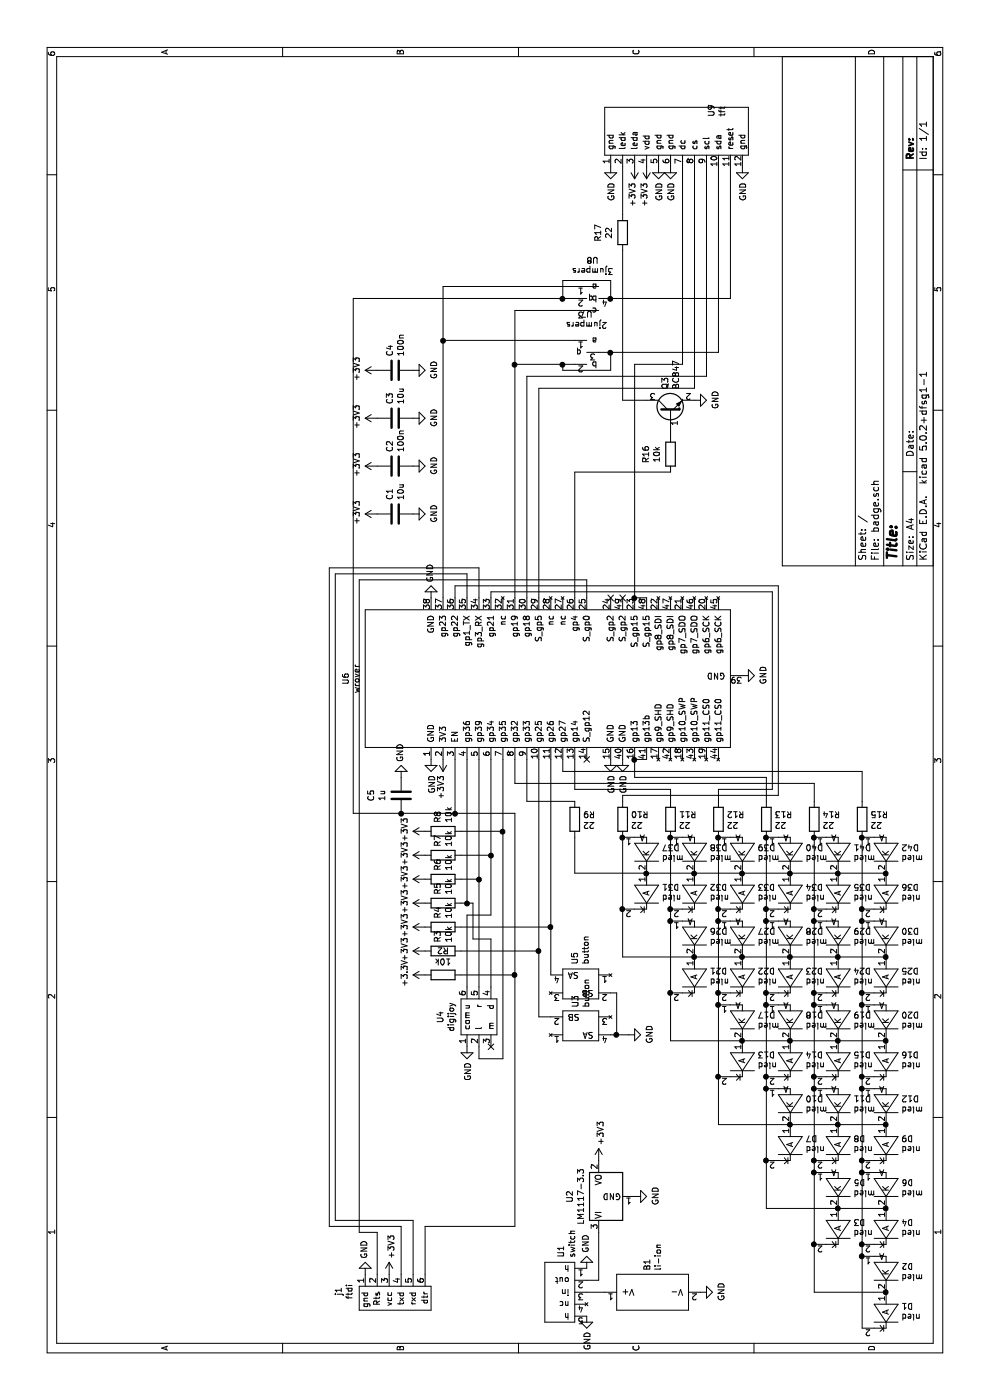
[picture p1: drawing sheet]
EESchema Schematic File Version 4
EELAYER 26 0
EELAYER END
$Descr A4 11693 8268
encoding utf-8
Sheet 1 1
Title ""
Date ""
Rev ""
Comp ""
Comment1 ""
Comment2 ""
Comment3 ""
Comment4 ""
$EndDescr
$Comp
L badge:wrover U6
U 1 1
P 6050 4450
F 0 "U6" H 6025 6015 50  0000 C CNN
F 1 "wrover" H 6025 5924 50  0000 C CNN
F 2 "badge:wrover" H 6050 4450 50  0001 C CNN
F 3 "" H 6050 4450 50  0001 C CNN
	1    6050 4450
	1    0    0    -1  
$EndComp
$Comp
L badge:tft U9
U 1 1
P 10500 5650
F 0 "U9" H 10719 5361 50  0000 L CNN
F 1 "tft" H 10719 5270 50  0000 L CNN
F 2 "badge:tft" H 10500 5650 50  0001 C CNN
F 3 "" H 10500 5650 50  0001 C CNN
	1    10500 5650
	1    0    0    -1  
$EndComp
$Comp
L badge:mled D37
U 1 1
P 4600 5400
F 0 "D37" H 4728 5420 50  0000 L CNN
F 1 "mled" H 4728 5329 50  0000 L CNN
F 2 "LED_SMD:LED_1206_3216Metric_Pad1.42x1.75mm_HandSolder" H 4600 5400 50  0001 C CNN
F 3 "" H 4600 5400 50  0001 C CNN
	1    4600 5400
	0    1    1    0   
$EndComp
$Comp
L badge:nled D31
U 1 1
P 4200 5400
F 0 "D31" H 4327 5488 50  0000 L CNN
F 1 "nled" H 4327 5397 50  0000 L CNN
F 2 "LED_SMD:LED_1206_3216Metric_Pad1.42x1.75mm_HandSolder" H 4200 5400 50  0001 C CNN
F 3 "" H 4200 5400 50  0001 C CNN
	1    4200 5400
	0    1    1    0   
$EndComp
Wire Wire Line
	4400 5400 4400 5800
Connection ~ 4400 5400
$Comp
L badge:mled D38
U 1 1
P 4600 5800
F 0 "D38" H 4728 5820 50  0000 L CNN
F 1 "mled" H 4728 5729 50  0000 L CNN
F 2 "LED_SMD:LED_1206_3216Metric_Pad1.42x1.75mm_HandSolder" H 4600 5800 50  0001 C CNN
F 3 "" H 4600 5800 50  0001 C CNN
	1    4600 5800
	0    1    1    0   
$EndComp
Connection ~ 4400 5800
Wire Wire Line
	4400 5800 4400 6200
$Comp
L badge:mled D39
U 1 1
P 4600 6200
F 0 "D39" H 4728 6220 50  0000 L CNN
F 1 "mled" H 4728 6129 50  0000 L CNN
F 2 "LED_SMD:LED_1206_3216Metric_Pad1.42x1.75mm_HandSolder" H 4600 6200 50  0001 C CNN
F 3 "" H 4600 6200 50  0001 C CNN
	1    4600 6200
	0    1    1    0   
$EndComp
Connection ~ 4400 6200
Wire Wire Line
	4400 6200 4400 6600
$Comp
L badge:mled D40
U 1 1
P 4600 6600
F 0 "D40" H 4728 6620 50  0000 L CNN
F 1 "mled" H 4728 6529 50  0000 L CNN
F 2 "LED_SMD:LED_1206_3216Metric_Pad1.42x1.75mm_HandSolder" H 4600 6600 50  0001 C CNN
F 3 "" H 4600 6600 50  0001 C CNN
	1    4600 6600
	0    1    1    0   
$EndComp
Connection ~ 4400 6600
Wire Wire Line
	4400 6600 4400 7000
$Comp
L badge:mled D41
U 1 1
P 4600 7000
F 0 "D41" H 4728 7020 50  0000 L CNN
F 1 "mled" H 4728 6929 50  0000 L CNN
F 2 "LED_SMD:LED_1206_3216Metric_Pad1.42x1.75mm_HandSolder" H 4600 7000 50  0001 C CNN
F 3 "" H 4600 7000 50  0001 C CNN
	1    4600 7000
	0    1    1    0   
$EndComp
$Comp
L badge:mled D42
U 1 1
P 4600 7400
F 0 "D42" H 4728 7420 50  0000 L CNN
F 1 "mled" H 4728 7329 50  0000 L CNN
F 2 "LED_SMD:LED_1206_3216Metric_Pad1.42x1.75mm_HandSolder" H 4600 7400 50  0001 C CNN
F 3 "" H 4600 7400 50  0001 C CNN
	1    4600 7400
	0    1    1    0   
$EndComp
Connection ~ 4400 7000
Wire Wire Line
	4400 7000 4400 7400
$Comp
L badge:nled D32
U 1 1
P 4200 5800
F 0 "D32" H 4327 5888 50  0000 L CNN
F 1 "nled" H 4327 5797 50  0000 L CNN
F 2 "LED_SMD:LED_1206_3216Metric_Pad1.42x1.75mm_HandSolder" H 4200 5800 50  0001 C CNN
F 3 "" H 4200 5800 50  0001 C CNN
	1    4200 5800
	0    1    1    0   
$EndComp
$Comp
L badge:nled D33
U 1 1
P 4200 6200
F 0 "D33" H 4327 6288 50  0000 L CNN
F 1 "nled" H 4327 6197 50  0000 L CNN
F 2 "LED_SMD:LED_1206_3216Metric_Pad1.42x1.75mm_HandSolder" H 4200 6200 50  0001 C CNN
F 3 "" H 4200 6200 50  0001 C CNN
	1    4200 6200
	0    1    1    0   
$EndComp
$Comp
L badge:nled D34
U 1 1
P 4200 6600
F 0 "D34" H 4327 6688 50  0000 L CNN
F 1 "nled" H 4327 6597 50  0000 L CNN
F 2 "LED_SMD:LED_1206_3216Metric_Pad1.42x1.75mm_HandSolder" H 4200 6600 50  0001 C CNN
F 3 "" H 4200 6600 50  0001 C CNN
	1    4200 6600
	0    1    1    0   
$EndComp
$Comp
L badge:nled D35
U 1 1
P 4200 7000
F 0 "D35" H 4327 7088 50  0000 L CNN
F 1 "nled" H 4327 6997 50  0000 L CNN
F 2 "LED_SMD:LED_1206_3216Metric_Pad1.42x1.75mm_HandSolder" H 4200 7000 50  0001 C CNN
F 3 "" H 4200 7000 50  0001 C CNN
	1    4200 7000
	0    1    1    0   
$EndComp
$Comp
L badge:nled D36
U 1 1
P 4200 7400
F 0 "D36" H 4327 7488 50  0000 L CNN
F 1 "nled" H 4327 7397 50  0000 L CNN
F 2 "LED_SMD:LED_1206_3216Metric_Pad1.42x1.75mm_HandSolder" H 4200 7400 50  0001 C CNN
F 3 "" H 4200 7400 50  0001 C CNN
	1    4200 7400
	0    1    1    0   
$EndComp
Connection ~ 4400 7400
$Comp
L badge:mled D26
U 1 1
P 3900 5800
F 0 "D26" H 4028 5820 50  0000 L CNN
F 1 "mled" H 4028 5729 50  0000 L CNN
F 2 "LED_SMD:LED_1206_3216Metric_Pad1.42x1.75mm_HandSolder" H 3900 5800 50  0001 C CNN
F 3 "" H 3900 5800 50  0001 C CNN
	1    3900 5800
	0    1    1    0   
$EndComp
$Comp
L badge:mled D27
U 1 1
P 3900 6200
F 0 "D27" H 4028 6220 50  0000 L CNN
F 1 "mled" H 4028 6129 50  0000 L CNN
F 2 "LED_SMD:LED_1206_3216Metric_Pad1.42x1.75mm_HandSolder" H 3900 6200 50  0001 C CNN
F 3 "" H 3900 6200 50  0001 C CNN
	1    3900 6200
	0    1    1    0   
$EndComp
$Comp
L badge:mled D28
U 1 1
P 3900 6600
F 0 "D28" H 4028 6620 50  0000 L CNN
F 1 "mled" H 4028 6529 50  0000 L CNN
F 2 "LED_SMD:LED_1206_3216Metric_Pad1.42x1.75mm_HandSolder" H 3900 6600 50  0001 C CNN
F 3 "" H 3900 6600 50  0001 C CNN
	1    3900 6600
	0    1    1    0   
$EndComp
$Comp
L badge:mled D29
U 1 1
P 3900 7000
F 0 "D29" H 4028 7020 50  0000 L CNN
F 1 "mled" H 4028 6929 50  0000 L CNN
F 2 "LED_SMD:LED_1206_3216Metric_Pad1.42x1.75mm_HandSolder" H 3900 7000 50  0001 C CNN
F 3 "" H 3900 7000 50  0001 C CNN
	1    3900 7000
	0    1    1    0   
$EndComp
$Comp
L badge:mled D30
U 1 1
P 3900 7400
F 0 "D30" H 4028 7420 50  0000 L CNN
F 1 "mled" H 4028 7329 50  0000 L CNN
F 2 "LED_SMD:LED_1206_3216Metric_Pad1.42x1.75mm_HandSolder" H 3900 7400 50  0001 C CNN
F 3 "" H 3900 7400 50  0001 C CNN
	1    3900 7400
	0    1    1    0   
$EndComp
$Comp
L badge:nled D21
U 1 1
P 3500 5800
F 0 "D21" H 3627 5888 50  0000 L CNN
F 1 "nled" H 3627 5797 50  0000 L CNN
F 2 "LED_SMD:LED_1206_3216Metric_Pad1.42x1.75mm_HandSolder" H 3500 5800 50  0001 C CNN
F 3 "" H 3500 5800 50  0001 C CNN
	1    3500 5800
	0    1    1    0   
$EndComp
$Comp
L badge:nled D22
U 1 1
P 3500 6200
F 0 "D22" H 3627 6288 50  0000 L CNN
F 1 "nled" H 3627 6197 50  0000 L CNN
F 2 "LED_SMD:LED_1206_3216Metric_Pad1.42x1.75mm_HandSolder" H 3500 6200 50  0001 C CNN
F 3 "" H 3500 6200 50  0001 C CNN
	1    3500 6200
	0    1    1    0   
$EndComp
$Comp
L badge:nled D23
U 1 1
P 3500 6600
F 0 "D23" H 3627 6688 50  0000 L CNN
F 1 "nled" H 3627 6597 50  0000 L CNN
F 2 "LED_SMD:LED_1206_3216Metric_Pad1.42x1.75mm_HandSolder" H 3500 6600 50  0001 C CNN
F 3 "" H 3500 6600 50  0001 C CNN
	1    3500 6600
	0    1    1    0   
$EndComp
$Comp
L badge:nled D24
U 1 1
P 3500 7000
F 0 "D24" H 3627 7088 50  0000 L CNN
F 1 "nled" H 3627 6997 50  0000 L CNN
F 2 "LED_SMD:LED_1206_3216Metric_Pad1.42x1.75mm_HandSolder" H 3500 7000 50  0001 C CNN
F 3 "" H 3500 7000 50  0001 C CNN
	1    3500 7000
	0    1    1    0   
$EndComp
$Comp
L badge:nled D25
U 1 1
P 3500 7400
F 0 "D25" H 3627 7488 50  0000 L CNN
F 1 "nled" H 3627 7397 50  0000 L CNN
F 2 "LED_SMD:LED_1206_3216Metric_Pad1.42x1.75mm_HandSolder" H 3500 7400 50  0001 C CNN
F 3 "" H 3500 7400 50  0001 C CNN
	1    3500 7400
	0    1    1    0   
$EndComp
$Comp
L badge:mled D17
U 1 1
P 3200 6200
F 0 "D17" H 3328 6220 50  0000 L CNN
F 1 "mled" H 3328 6129 50  0000 L CNN
F 2 "LED_SMD:LED_1206_3216Metric_Pad1.42x1.75mm_HandSolder" H 3200 6200 50  0001 C CNN
F 3 "" H 3200 6200 50  0001 C CNN
	1    3200 6200
	0    1    1    0   
$EndComp
$Comp
L badge:mled D18
U 1 1
P 3200 6600
F 0 "D18" H 3328 6620 50  0000 L CNN
F 1 "mled" H 3328 6529 50  0000 L CNN
F 2 "LED_SMD:LED_1206_3216Metric_Pad1.42x1.75mm_HandSolder" H 3200 6600 50  0001 C CNN
F 3 "" H 3200 6600 50  0001 C CNN
	1    3200 6600
	0    1    1    0   
$EndComp
$Comp
L badge:mled D19
U 1 1
P 3200 7000
F 0 "D19" H 3328 7020 50  0000 L CNN
F 1 "mled" H 3328 6929 50  0000 L CNN
F 2 "LED_SMD:LED_1206_3216Metric_Pad1.42x1.75mm_HandSolder" H 3200 7000 50  0001 C CNN
F 3 "" H 3200 7000 50  0001 C CNN
	1    3200 7000
	0    1    1    0   
$EndComp
$Comp
L badge:mled D20
U 1 1
P 3200 7400
F 0 "D20" H 3328 7420 50  0000 L CNN
F 1 "mled" H 3328 7329 50  0000 L CNN
F 2 "LED_SMD:LED_1206_3216Metric_Pad1.42x1.75mm_HandSolder" H 3200 7400 50  0001 C CNN
F 3 "" H 3200 7400 50  0001 C CNN
	1    3200 7400
	0    1    1    0   
$EndComp
$Comp
L badge:nled D13
U 1 1
P 2800 6200
F 0 "D13" H 2927 6288 50  0000 L CNN
F 1 "nled" H 2927 6197 50  0000 L CNN
F 2 "LED_SMD:LED_1206_3216Metric_Pad1.42x1.75mm_HandSolder" H 2800 6200 50  0001 C CNN
F 3 "" H 2800 6200 50  0001 C CNN
	1    2800 6200
	0    1    1    0   
$EndComp
$Comp
L badge:nled D14
U 1 1
P 2800 6600
F 0 "D14" H 2927 6688 50  0000 L CNN
F 1 "nled" H 2927 6597 50  0000 L CNN
F 2 "LED_SMD:LED_1206_3216Metric_Pad1.42x1.75mm_HandSolder" H 2800 6600 50  0001 C CNN
F 3 "" H 2800 6600 50  0001 C CNN
	1    2800 6600
	0    1    1    0   
$EndComp
$Comp
L badge:nled D15
U 1 1
P 2800 7000
F 0 "D15" H 2927 7088 50  0000 L CNN
F 1 "nled" H 2927 6997 50  0000 L CNN
F 2 "LED_SMD:LED_1206_3216Metric_Pad1.42x1.75mm_HandSolder" H 2800 7000 50  0001 C CNN
F 3 "" H 2800 7000 50  0001 C CNN
	1    2800 7000
	0    1    1    0   
$EndComp
$Comp
L badge:nled D16
U 1 1
P 2800 7400
F 0 "D16" H 2927 7488 50  0000 L CNN
F 1 "nled" H 2927 7397 50  0000 L CNN
F 2 "LED_SMD:LED_1206_3216Metric_Pad1.42x1.75mm_HandSolder" H 2800 7400 50  0001 C CNN
F 3 "" H 2800 7400 50  0001 C CNN
	1    2800 7400
	0    1    1    0   
$EndComp
$Comp
L badge:mled D10
U 1 1
P 2500 6600
F 0 "D10" H 2628 6620 50  0000 L CNN
F 1 "mled" H 2628 6529 50  0000 L CNN
F 2 "LED_SMD:LED_1206_3216Metric_Pad1.42x1.75mm_HandSolder" H 2500 6600 50  0001 C CNN
F 3 "" H 2500 6600 50  0001 C CNN
	1    2500 6600
	0    1    1    0   
$EndComp
$Comp
L badge:mled D11
U 1 1
P 2500 7000
F 0 "D11" H 2628 7020 50  0000 L CNN
F 1 "mled" H 2628 6929 50  0000 L CNN
F 2 "LED_SMD:LED_1206_3216Metric_Pad1.42x1.75mm_HandSolder" H 2500 7000 50  0001 C CNN
F 3 "" H 2500 7000 50  0001 C CNN
	1    2500 7000
	0    1    1    0   
$EndComp
$Comp
L badge:mled D12
U 1 1
P 2500 7400
F 0 "D12" H 2628 7420 50  0000 L CNN
F 1 "mled" H 2628 7329 50  0000 L CNN
F 2 "LED_SMD:LED_1206_3216Metric_Pad1.42x1.75mm_HandSolder" H 2500 7400 50  0001 C CNN
F 3 "" H 2500 7400 50  0001 C CNN
	1    2500 7400
	0    1    1    0   
$EndComp
$Comp
L badge:nled D7
U 1 1
P 2100 6600
F 0 "D7" H 2227 6688 50  0000 L CNN
F 1 "nled" H 2227 6597 50  0000 L CNN
F 2 "LED_SMD:LED_1206_3216Metric_Pad1.42x1.75mm_HandSolder" H 2100 6600 50  0001 C CNN
F 3 "" H 2100 6600 50  0001 C CNN
	1    2100 6600
	0    1    1    0   
$EndComp
$Comp
L badge:nled D8
U 1 1
P 2100 7000
F 0 "D8" H 2227 7088 50  0000 L CNN
F 1 "nled" H 2227 6997 50  0000 L CNN
F 2 "LED_SMD:LED_1206_3216Metric_Pad1.42x1.75mm_HandSolder" H 2100 7000 50  0001 C CNN
F 3 "" H 2100 7000 50  0001 C CNN
	1    2100 7000
	0    1    1    0   
$EndComp
$Comp
L badge:nled D9
U 1 1
P 2100 7400
F 0 "D9" H 2227 7488 50  0000 L CNN
F 1 "nled" H 2227 7397 50  0000 L CNN
F 2 "LED_SMD:LED_1206_3216Metric_Pad1.42x1.75mm_HandSolder" H 2100 7400 50  0001 C CNN
F 3 "" H 2100 7400 50  0001 C CNN
	1    2100 7400
	0    1    1    0   
$EndComp
$Comp
L badge:mled D5
U 1 1
P 1800 7000
F 0 "D5" H 1928 7020 50  0000 L CNN
F 1 "mled" H 1928 6929 50  0000 L CNN
F 2 "LED_SMD:LED_1206_3216Metric_Pad1.42x1.75mm_HandSolder" H 1800 7000 50  0001 C CNN
F 3 "" H 1800 7000 50  0001 C CNN
	1    1800 7000
	0    1    1    0   
$EndComp
$Comp
L badge:mled D6
U 1 1
P 1800 7400
F 0 "D6" H 1928 7420 50  0000 L CNN
F 1 "mled" H 1928 7329 50  0000 L CNN
F 2 "LED_SMD:LED_1206_3216Metric_Pad1.42x1.75mm_HandSolder" H 1800 7400 50  0001 C CNN
F 3 "" H 1800 7400 50  0001 C CNN
	1    1800 7400
	0    1    1    0   
$EndComp
$Comp
L badge:nled D3
U 1 1
P 1400 7000
F 0 "D3" H 1527 7088 50  0000 L CNN
F 1 "nled" H 1527 6997 50  0000 L CNN
F 2 "LED_SMD:LED_1206_3216Metric_Pad1.42x1.75mm_HandSolder" H 1400 7000 50  0001 C CNN
F 3 "" H 1400 7000 50  0001 C CNN
	1    1400 7000
	0    1    1    0   
$EndComp
$Comp
L badge:nled D4
U 1 1
P 1400 7400
F 0 "D4" H 1527 7488 50  0000 L CNN
F 1 "nled" H 1527 7397 50  0000 L CNN
F 2 "LED_SMD:LED_1206_3216Metric_Pad1.42x1.75mm_HandSolder" H 1400 7400 50  0001 C CNN
F 3 "" H 1400 7400 50  0001 C CNN
	1    1400 7400
	0    1    1    0   
$EndComp
$Comp
L badge:mled D2
U 1 1
P 1100 7400
F 0 "D2" H 1228 7420 50  0000 L CNN
F 1 "mled" H 1228 7329 50  0000 L CNN
F 2 "LED_SMD:LED_1206_3216Metric_Pad1.42x1.75mm_HandSolder" H 1100 7400 50  0001 C CNN
F 3 "" H 1100 7400 50  0001 C CNN
	1    1100 7400
	0    1    1    0   
$EndComp
$Comp
L badge:nled D1
U 1 1
P 700 7400
F 0 "D1" H 827 7488 50  0000 L CNN
F 1 "nled" H 827 7397 50  0000 L CNN
F 2 "LED_SMD:LED_1206_3216Metric_Pad1.42x1.75mm_HandSolder" H 700 7400 50  0001 C CNN
F 3 "" H 700 7400 50  0001 C CNN
	1    700  7400
	0    1    1    0   
$EndComp
Wire Wire Line
	600  7200 1200 7200
Connection ~ 4100 7200
Wire Wire Line
	4100 7200 4700 7200
Connection ~ 4000 7200
Wire Wire Line
	4000 7200 4100 7200
Connection ~ 3400 7200
Wire Wire Line
	3400 7200 4000 7200
Connection ~ 3300 7200
Wire Wire Line
	3300 7200 3400 7200
Connection ~ 2700 7200
Wire Wire Line
	2700 7200 3300 7200
Connection ~ 2600 7200
Wire Wire Line
	2600 7200 2700 7200
Connection ~ 2000 7200
Wire Wire Line
	2000 7200 2600 7200
Connection ~ 1900 7200
Wire Wire Line
	1900 7200 2000 7200
Connection ~ 1300 7200
Wire Wire Line
	1300 7200 1900 7200
Connection ~ 1200 7200
Wire Wire Line
	1200 7200 1300 7200
Wire Wire Line
	900  7400 900  6800
Wire Wire Line
	900  6800 1300 6800
Connection ~ 900  7400
Connection ~ 4100 6800
Wire Wire Line
	4100 6800 4700 6800
Connection ~ 4000 6800
Wire Wire Line
	4000 6800 4100 6800
Connection ~ 3400 6800
Wire Wire Line
	3400 6800 4000 6800
Connection ~ 3300 6800
Wire Wire Line
	3300 6800 3400 6800
Connection ~ 2700 6800
Wire Wire Line
	2700 6800 3300 6800
Connection ~ 2600 6800
Wire Wire Line
	2600 6800 2700 6800
Connection ~ 2000 6800
Wire Wire Line
	2000 6800 2600 6800
Connection ~ 1900 6800
Wire Wire Line
	1900 6800 2000 6800
Connection ~ 1300 6800
Wire Wire Line
	1300 6800 1900 6800
Wire Wire Line
	1600 7400 1600 7000
Wire Wire Line
	1600 6400 2000 6400
Connection ~ 1600 7400
Connection ~ 1600 7000
Wire Wire Line
	1600 7000 1600 6400
Connection ~ 4100 6400
Wire Wire Line
	4100 6400 4700 6400
Connection ~ 4000 6400
Wire Wire Line
	4000 6400 4100 6400
Connection ~ 3400 6400
Wire Wire Line
	3400 6400 4000 6400
Connection ~ 3300 6400
Wire Wire Line
	3300 6400 3400 6400
Connection ~ 2700 6400
Wire Wire Line
	2700 6400 3300 6400
Connection ~ 2600 6400
Wire Wire Line
	2600 6400 2700 6400
Connection ~ 2000 6400
Wire Wire Line
	2000 6400 2600 6400
Wire Wire Line
	2300 7400 2300 7000
Wire Wire Line
	2300 6000 2700 6000
Connection ~ 2300 7400
Connection ~ 2300 6600
Wire Wire Line
	2300 6600 2300 6000
Connection ~ 2300 7000
Wire Wire Line
	2300 7000 2300 6600
Connection ~ 4100 6000
Wire Wire Line
	4100 6000 4700 6000
Connection ~ 4000 6000
Wire Wire Line
	4000 6000 4100 6000
Connection ~ 3400 6000
Wire Wire Line
	3400 6000 4000 6000
Connection ~ 3300 6000
Wire Wire Line
	3300 6000 3400 6000
Connection ~ 2700 6000
Wire Wire Line
	2700 6000 3300 6000
Wire Wire Line
	3000 7400 3000 7000
Wire Wire Line
	3000 5600 3400 5600
Connection ~ 3000 7400
Connection ~ 3000 6200
Wire Wire Line
	3000 6200 3000 5600
Connection ~ 3000 6600
Wire Wire Line
	3000 6600 3000 6200
Connection ~ 3000 7000
Wire Wire Line
	3000 7000 3000 6600
Connection ~ 4100 5600
Wire Wire Line
	4100 5600 4700 5600
Connection ~ 4000 5600
Wire Wire Line
	4000 5600 4100 5600
Connection ~ 3400 5600
Wire Wire Line
	3400 5600 4000 5600
Wire Wire Line
	3700 7400 3700 7000
Wire Wire Line
	3700 5200 4100 5200
Connection ~ 3700 7400
Connection ~ 3700 5800
Wire Wire Line
	3700 5800 3700 5200
Connection ~ 3700 6200
Wire Wire Line
	3700 6200 3700 5800
Connection ~ 3700 6600
Wire Wire Line
	3700 6600 3700 6200
Connection ~ 3700 7000
Wire Wire Line
	3700 7000 3700 6600
Connection ~ 4100 5200
Wire Wire Line
	4100 5200 4700 5200
$Comp
L Device:R R9
U 1 1
P 4850 4800
F 0 "R9" H 4920 4846 50  0000 L CNN
F 1 "22" H 4920 4755 50  0000 L CNN
F 2 "LED_SMD:LED_1206_3216Metric_Pad1.42x1.75mm_HandSolder" V 4780 4800 50  0001 C CNN
F 3 "~" H 4850 4800 50  0001 C CNN
	1    4850 4800
	0    1    1    0   
$EndComp
$Comp
L Device:R R10
U 1 1
P 4850 5200
F 0 "R10" H 4920 5246 50  0000 L CNN
F 1 "22" H 4920 5155 50  0000 L CNN
F 2 "LED_SMD:LED_1206_3216Metric_Pad1.42x1.75mm_HandSolder" V 4780 5200 50  0001 C CNN
F 3 "~" H 4850 5200 50  0001 C CNN
	1    4850 5200
	0    1    1    0   
$EndComp
$Comp
L Device:R R11
U 1 1
P 4850 5600
F 0 "R11" H 4920 5646 50  0000 L CNN
F 1 "22" H 4920 5555 50  0000 L CNN
F 2 "LED_SMD:LED_1206_3216Metric_Pad1.42x1.75mm_HandSolder" V 4780 5600 50  0001 C CNN
F 3 "~" H 4850 5600 50  0001 C CNN
	1    4850 5600
	0    1    1    0   
$EndComp
$Comp
L Device:R R12
U 1 1
P 4850 6000
F 0 "R12" H 4920 6046 50  0000 L CNN
F 1 "22" H 4920 5955 50  0000 L CNN
F 2 "LED_SMD:LED_1206_3216Metric_Pad1.42x1.75mm_HandSolder" V 4780 6000 50  0001 C CNN
F 3 "~" H 4850 6000 50  0001 C CNN
	1    4850 6000
	0    1    1    0   
$EndComp
$Comp
L Device:R R13
U 1 1
P 4850 6400
F 0 "R13" H 4920 6446 50  0000 L CNN
F 1 "22" H 4920 6355 50  0000 L CNN
F 2 "LED_SMD:LED_1206_3216Metric_Pad1.42x1.75mm_HandSolder" V 4780 6400 50  0001 C CNN
F 3 "~" H 4850 6400 50  0001 C CNN
	1    4850 6400
	0    1    1    0   
$EndComp
$Comp
L Device:R R14
U 1 1
P 4850 6800
F 0 "R14" H 4920 6846 50  0000 L CNN
F 1 "22" H 4920 6755 50  0000 L CNN
F 2 "LED_SMD:LED_1206_3216Metric_Pad1.42x1.75mm_HandSolder" V 4780 6800 50  0001 C CNN
F 3 "~" H 4850 6800 50  0001 C CNN
	1    4850 6800
	0    1    1    0   
$EndComp
$Comp
L Device:R R15
U 1 1
P 4850 7200
F 0 "R15" H 4920 7246 50  0000 L CNN
F 1 "22" H 4920 7155 50  0000 L CNN
F 2 "LED_SMD:LED_1206_3216Metric_Pad1.42x1.75mm_HandSolder" V 4780 7200 50  0001 C CNN
F 3 "~" H 4850 7200 50  0001 C CNN
	1    4850 7200
	0    1    1    0   
$EndComp
Connection ~ 4700 5200
Connection ~ 4700 5600
Connection ~ 4700 6000
Connection ~ 4700 6400
Connection ~ 4700 6800
Connection ~ 4700 7200
Wire Wire Line
	5050 5200 5000 5200
Wire Wire Line
	5100 4800 5100 5600
Wire Wire Line
	5100 5600 5000 5600
Wire Wire Line
	5100 6000 5000 6000
Wire Wire Line
	5350 5300 5350 5400
Wire Wire Line
	5350 5300 5200 5300
Wire Wire Line
	5200 5300 5200 6400
Wire Wire Line
	5200 6400 5000 6400
Connection ~ 5350 5300
Wire Wire Line
	6700 4100 6750 4100
Wire Wire Line
	5150 6800 5000 6800
Wire Wire Line
	6700 3800 6800 3800
$Comp
L power:GND #PWR0101
U 1 1
P 6050 6200
F 0 "#PWR0101" H 6050 5950 50  0001 C CNN
F 1 "GND" H 6055 6027 50  0000 C CNN
F 2 "" H 6050 6200 50  0001 C CNN
F 3 "" H 6050 6200 50  0001 C CNN
	1    6050 6200
	1    0    0    -1  
$EndComp
$Comp
L power:GND #PWR0102
U 1 1
P 5350 5200
F 0 "#PWR0102" H 5350 4950 50  0001 C CNN
F 1 "GND" V 5355 5072 50  0000 R CNN
F 2 "" H 5350 5200 50  0001 C CNN
F 3 "" H 5350 5200 50  0001 C CNN
	1    5350 5200
	0    1    1    0   
$EndComp
$Comp
L power:GND #PWR0103
U 1 1
P 5350 5100
F 0 "#PWR0103" H 5350 4850 50  0001 C CNN
F 1 "GND" V 5355 4972 50  0000 R CNN
F 2 "" H 5350 5100 50  0001 C CNN
F 3 "" H 5350 5100 50  0001 C CNN
	1    5350 5100
	0    1    1    0   
$EndComp
$Comp
L power:GND #PWR0104
U 1 1
P 5350 3600
F 0 "#PWR0104" H 5350 3350 50  0001 C CNN
F 1 "GND" V 5355 3472 50  0000 R CNN
F 2 "" H 5350 3600 50  0001 C CNN
F 3 "" H 5350 3600 50  0001 C CNN
	1    5350 3600
	0    1    1    0   
$EndComp
$Comp
L power:GND #PWR0105
U 1 1
P 6700 3600
F 0 "#PWR0105" H 6700 3350 50  0001 C CNN
F 1 "GND" V 6705 3472 50  0000 R CNN
F 2 "" H 6700 3600 50  0001 C CNN
F 3 "" H 6700 3600 50  0001 C CNN
	1    6700 3600
	0    -1   -1   0   
$EndComp
$Comp
L badge:digijoy U4
U 1 1
P 3200 4000
F 0 "U4" H 3200 4325 50  0000 C CNN
F 1 "digijoy" H 3200 4234 50  0000 C CNN
F 2 "badge:digijoy" H 3200 4000 50  0001 C CNN
F 3 "" H 3200 4000 50  0001 C CNN
	1    3200 4000
	1    0    0    -1  
$EndComp
Wire Wire Line
	2950 4000 2850 4000
Wire Wire Line
	2850 4000 2850 4200
$Comp
L power:GND #PWR0106
U 1 1
P 2950 3900
F 0 "#PWR0106" H 2950 3650 50  0001 C CNN
F 1 "GND" V 2955 3772 50  0000 R CNN
F 2 "" H 2950 3900 50  0001 C CNN
F 3 "" H 2950 3900 50  0001 C CNN
	1    2950 3900
	0    1    1    0   
$EndComp
$Comp
L Device:R R5
U 1 1
P 4150 3700
F 0 "R5" H 4220 3746 50  0000 L CNN
F 1 "10k" H 4220 3655 50  0000 L CNN
F 2 "LED_SMD:LED_1206_3216Metric_Pad1.42x1.75mm_HandSolder" V 4080 3700 50  0001 C CNN
F 3 "~" H 4150 3700 50  0001 C CNN
	1    4150 3700
	1    0    0    -1  
$EndComp
$Comp
L Device:R R6
U 1 1
P 4350 3700
F 0 "R6" H 4420 3746 50  0000 L CNN
F 1 "10k" H 4420 3655 50  0000 L CNN
F 2 "LED_SMD:LED_1206_3216Metric_Pad1.42x1.75mm_HandSolder" V 4280 3700 50  0001 C CNN
F 3 "~" H 4350 3700 50  0001 C CNN
	1    4350 3700
	1    0    0    -1  
$EndComp
$Comp
L Device:R R7
U 1 1
P 4550 3700
F 0 "R7" H 4620 3746 50  0000 L CNN
F 1 "10k" H 4620 3655 50  0000 L CNN
F 2 "LED_SMD:LED_1206_3216Metric_Pad1.42x1.75mm_HandSolder" V 4480 3700 50  0001 C CNN
F 3 "~" H 4550 3700 50  0001 C CNN
	1    4550 3700
	1    0    0    -1  
$EndComp
$Comp
L Device:R R8
U 1 1
P 4750 3700
F 0 "R8" H 4820 3746 50  0000 L CNN
F 1 "10k" H 4820 3655 50  0000 L CNN
F 2 "LED_SMD:LED_1206_3216Metric_Pad1.42x1.75mm_HandSolder" V 4680 3700 50  0001 C CNN
F 3 "~" H 4750 3700 50  0001 C CNN
	1    4750 3700
	1    0    0    -1  
$EndComp
$Comp
L power:+3V3 #PWR0107
U 1 1
P 4150 3550
F 0 "#PWR0107" H 4150 3400 50  0001 C CNN
F 1 "+3V3" H 4165 3723 50  0000 C CNN
F 2 "" H 4150 3550 50  0001 C CNN
F 3 "" H 4150 3550 50  0001 C CNN
	1    4150 3550
	1    0    0    -1  
$EndComp
$Comp
L power:+3V3 #PWR0108
U 1 1
P 4350 3550
F 0 "#PWR0108" H 4350 3400 50  0001 C CNN
F 1 "+3V3" H 4365 3723 50  0000 C CNN
F 2 "" H 4350 3550 50  0001 C CNN
F 3 "" H 4350 3550 50  0001 C CNN
	1    4350 3550
	1    0    0    -1  
$EndComp
$Comp
L power:+3V3 #PWR0109
U 1 1
P 4550 3550
F 0 "#PWR0109" H 4550 3400 50  0001 C CNN
F 1 "+3V3" H 4565 3723 50  0000 C CNN
F 2 "" H 4550 3550 50  0001 C CNN
F 3 "" H 4550 3550 50  0001 C CNN
	1    4550 3550
	1    0    0    -1  
$EndComp
$Comp
L power:+3V3 #PWR0110
U 1 1
P 4750 3550
F 0 "#PWR0110" H 4750 3400 50  0001 C CNN
F 1 "+3V3" H 4765 3723 50  0000 C CNN
F 2 "" H 4750 3550 50  0001 C CNN
F 3 "" H 4750 3550 50  0001 C CNN
	1    4750 3550
	1    0    0    -1  
$EndComp
$Comp
L power:+3V3 #PWR0111
U 1 1
P 5350 3700
F 0 "#PWR0111" H 5350 3550 50  0001 C CNN
F 1 "+3V3" V 5365 3828 50  0000 L CNN
F 2 "" H 5350 3700 50  0001 C CNN
F 3 "" H 5350 3700 50  0001 C CNN
	1    5350 3700
	0    -1   -1   0   
$EndComp
Wire Wire Line
	4150 3900 4150 3850
Wire Wire Line
	4350 4000 4350 3850
Wire Wire Line
	4550 4100 4550 3850
Wire Wire Line
	4750 4200 4750 3850
$Comp
L Transistor_BJT:BC847 Q3
U 1 1
P 8250 5600
F 0 "Q3" H 8441 5646 50  0000 L CNN
F 1 "BC847" H 8441 5555 50  0000 L CNN
F 2 "Package_TO_SOT_SMD:SOT-23" H 8450 5525 50  0001 L CIN
F 3 "http://www.infineon.com/dgdl/Infineon-BC847SERIES_BC848SERIES_BC849SERIES_BC850SERIES-DS-v01_01-en.pdf?fileId=db3a304314dca389011541d4630a1657" H 8250 5600 50  0001 L CNN
	1    8250 5600
	1    0    0    -1  
$EndComp
$Comp
L Device:R R2
U 1 1
P 3550 3700
F 0 "R2" V 3343 3700 50  0000 C CNN
F 1 "10k" V 3434 3700 50  0000 C CNN
F 2 "LED_SMD:LED_1206_3216Metric_Pad1.42x1.75mm_HandSolder" V 3480 3700 50  0001 C CNN
F 3 "~" H 3550 3700 50  0001 C CNN
	1    3550 3700
	-1   0    0    1   
$EndComp
Wire Wire Line
	3550 4300 4900 4300
Wire Wire Line
	4900 4300 4900 3800
Wire Wire Line
	4900 3800 5350 3800
Wire Wire Line
	1400 3000 6850 3000
Wire Wire Line
	6850 3000 6850 4900
Wire Wire Line
	6850 4900 6700 4900
Wire Wire Line
	4900 3800 4900 3350
Connection ~ 4900 3800
$Comp
L Device:C C5
U 1 1
P 5050 3350
F 0 "C5" V 4798 3350 50  0000 C CNN
F 1 "1u" V 4889 3350 50  0000 C CNN
F 2 "Capacitor_SMD:C_1206_3216Metric_Pad1.42x1.75mm_HandSolder" H 5088 3200 50  0001 C CNN
F 3 "~" H 5050 3350 50  0001 C CNN
	1    5050 3350
	0    1    1    0   
$EndComp
Connection ~ 4900 3350
Wire Wire Line
	4900 3350 4900 2950
$Comp
L power:GND #PWR0112
U 1 1
P 5200 3350
F 0 "#PWR0112" H 5200 3100 50  0001 C CNN
F 1 "GND" V 5205 3222 50  0000 R CNN
F 2 "" H 5200 3350 50  0001 C CNN
F 3 "" H 5200 3350 50  0001 C CNN
	1    5200 3350
	0    -1   -1   0   
$EndComp
$Comp
L power:+3V3 #PWR0113
U 1 1
P 3750 3550
F 0 "#PWR0113" H 3750 3400 50  0001 C CNN
F 1 "+3V3" H 3765 3723 50  0000 C CNN
F 2 "" H 3750 3550 50  0001 C CNN
F 3 "" H 3750 3550 50  0001 C CNN
	1    3750 3550
	1    0    0    -1  
$EndComp
$Comp
L power:+3V3 #PWR0114
U 1 1
P 3950 3550
F 0 "#PWR0114" H 3950 3400 50  0001 C CNN
F 1 "+3V3" H 3965 3723 50  0000 C CNN
F 2 "" H 3950 3550 50  0001 C CNN
F 3 "" H 3950 3550 50  0001 C CNN
	1    3950 3550
	1    0    0    -1  
$EndComp
$Comp
L badge:button U5
U 1 1
P 3500 4850
F 0 "U5" V 3546 4988 50  0000 L CNN
F 1 "button" V 3455 4988 50  0000 L CNN
F 2 "badge:button" H 3500 5000 50  0001 C CNN
F 3 "" H 3500 5000 50  0001 C CNN
	1    3500 4850
	0    1    -1   0   
$EndComp
$Comp
L badge:button U3
U 1 1
P 3100 4850
F 0 "U3" V 3054 4672 50  0000 R CNN
F 1 "button" V 3145 4672 50  0000 R CNN
F 2 "badge:button" H 3100 5000 50  0001 C CNN
F 3 "" H 3100 5000 50  0001 C CNN
	1    3100 4850
	0    -1   1    0   
$EndComp
Wire Wire Line
	3200 4500 3200 4600
$Comp
L power:GND #PWR0116
U 1 1
P 3050 5250
F 0 "#PWR0116" H 3050 5000 50  0001 C CNN
F 1 "GND" H 3055 5077 50  0000 C CNN
F 2 "" H 3050 5250 50  0001 C CNN
F 3 "" H 3050 5250 50  0001 C CNN
	1    3050 5250
	1    0    0    -1  
$EndComp
Connection ~ 4350 4000
Wire Wire Line
	3200 4500 3750 4500
$Comp
L Device:R R4
U 1 1
P 3950 3700
F 0 "R4" H 4020 3746 50  0000 L CNN
F 1 "10k" H 4020 3655 50  0000 L CNN
F 2 "LED_SMD:LED_1206_3216Metric_Pad1.42x1.75mm_HandSolder" V 3880 3700 50  0001 C CNN
F 3 "~" H 3950 3700 50  0001 C CNN
	1    3950 3700
	1    0    0    -1  
$EndComp
$Comp
L Device:R R3
U 1 1
P 3750 3700
F 0 "R3" H 3820 3746 50  0000 L CNN
F 1 "10k" H 3820 3655 50  0000 L CNN
F 2 "LED_SMD:LED_1206_3216Metric_Pad1.42x1.75mm_HandSolder" V 3680 3700 50  0001 C CNN
F 3 "~" H 3750 3700 50  0001 C CNN
	1    3750 3700
	1    0    0    -1  
$EndComp
Wire Wire Line
	3950 3850 3950 4600
Wire Wire Line
	3950 4600 5350 4600
Wire Wire Line
	3750 3850 3750 4500
Connection ~ 3750 4500
Wire Wire Line
	3750 4500 5350 4500
Wire Wire Line
	4150 3900 5350 3900
Wire Wire Line
	4350 4000 5350 4000
Wire Wire Line
	4550 4100 5350 4100
Wire Wire Line
	4750 4200 5350 4200
$Comp
L badge:2jumpers U7
U 1 1
P 8750 4900
F 0 "U7" H 8750 5225 50  0000 C CNN
F 1 "2jumpers" H 8750 5134 50  0000 C CNN
F 2 "badge:2jumpers" H 8750 4900 50  0001 C CNN
F 3 "" H 8750 4900 50  0001 C CNN
	1    8750 4900
	0    1    1    0   
$EndComp
$Comp
L badge:3jumpers U8
U 1 1
P 9200 5000
F 0 "U8" H 9150 5325 50  0000 C CNN
F 1 "3jumpers" H 9150 5234 50  0000 C CNN
F 2 "badge:3jumpers" H 9200 5000 50  0001 C CNN
F 3 "" H 9200 5000 50  0001 C CNN
	1    9200 5000
	0    1    1    0   
$EndComp
$Comp
L power:GND #PWR0117
U 1 1
P 10300 5100
F 0 "#PWR0117" H 10300 4850 50  0001 C CNN
F 1 "GND" V 10305 4972 50  0000 R CNN
F 2 "" H 10300 5100 50  0001 C CNN
F 3 "" H 10300 5100 50  0001 C CNN
	1    10300 5100
	0    1    1    0   
$EndComp
$Comp
L power:GND #PWR0118
U 1 1
P 10300 5500
F 0 "#PWR0118" H 10300 5250 50  0001 C CNN
F 1 "GND" V 10305 5372 50  0000 R CNN
F 2 "" H 10300 5500 50  0001 C CNN
F 3 "" H 10300 5500 50  0001 C CNN
	1    10300 5500
	0    1    1    0   
$EndComp
$Comp
L power:GND #PWR0119
U 1 1
P 10300 5600
F 0 "#PWR0119" H 10300 5350 50  0001 C CNN
F 1 "GND" V 10305 5472 50  0000 R CNN
F 2 "" H 10300 5600 50  0001 C CNN
F 3 "" H 10300 5600 50  0001 C CNN
	1    10300 5600
	0    1    1    0   
$EndComp
$Comp
L power:GND #PWR0120
U 1 1
P 10300 6200
F 0 "#PWR0120" H 10300 5950 50  0001 C CNN
F 1 "GND" V 10305 6072 50  0000 R CNN
F 2 "" H 10300 6200 50  0001 C CNN
F 3 "" H 10300 6200 50  0001 C CNN
	1    10300 6200
	0    1    1    0   
$EndComp
Wire Wire Line
	9200 5100 9200 6100
Wire Wire Line
	9200 6100 10300 6100
Wire Wire Line
	8750 5000 8750 5100
Wire Wire Line
	8750 6000 10300 6000
Wire Wire Line
	10300 5900 8550 5900
Wire Wire Line
	8550 5900 8550 4400
Wire Wire Line
	8550 4400 6700 4400
Wire Wire Line
	6700 4500 8450 4500
Wire Wire Line
	8450 4500 8450 5800
Wire Wire Line
	8450 5800 10300 5800
Wire Wire Line
	6700 5300 8650 5300
Wire Wire Line
	8650 5300 8650 5700
Wire Wire Line
	8650 5700 10300 5700
$Comp
L power:+3V3 #PWR0121
U 1 1
P 10300 5400
F 0 "#PWR0121" H 10300 5250 50  0001 C CNN
F 1 "+3V3" V 10315 5528 50  0000 L CNN
F 2 "" H 10300 5400 50  0001 C CNN
F 3 "" H 10300 5400 50  0001 C CNN
	1    10300 5400
	0    -1   -1   0   
$EndComp
$Comp
L power:+3V3 #PWR0122
U 1 1
P 10300 5300
F 0 "#PWR0122" H 10300 5150 50  0001 C CNN
F 1 "+3V3" V 10315 5428 50  0000 L CNN
F 2 "" H 10300 5300 50  0001 C CNN
F 3 "" H 10300 5300 50  0001 C CNN
	1    10300 5300
	0    -1   -1   0   
$EndComp
Wire Wire Line
	6700 4300 8650 4300
Wire Wire Line
	8650 4300 8650 4700
Wire Wire Line
	6700 3700 8850 3700
Wire Wire Line
	8850 3700 8850 4800
Wire Wire Line
	8650 4300 9100 4300
Wire Wire Line
	9100 4300 9100 4800
Connection ~ 8650 4300
Wire Wire Line
	8850 3700 9300 3700
Wire Wire Line
	9300 3700 9300 4800
Connection ~ 8850 3700
Wire Wire Line
	9200 2950 9200 4700
Wire Wire Line
	4900 2950 9200 2950
$Comp
L Device:R R17
U 1 1
P 9750 5200
F 0 "R17" V 9543 5200 50  0000 C CNN
F 1 "22" V 9634 5200 50  0000 C CNN
F 2 "LED_SMD:LED_1206_3216Metric_Pad1.42x1.75mm_HandSolder" V 9680 5200 50  0001 C CNN
F 3 "~" H 9750 5200 50  0001 C CNN
	1    9750 5200
	0    1    1    0   
$EndComp
$Comp
L Device:R R16
U 1 1
P 7900 5600
F 0 "R16" V 7693 5600 50  0000 C CNN
F 1 "10k" V 7784 5600 50  0000 C CNN
F 2 "LED_SMD:LED_1206_3216Metric_Pad1.42x1.75mm_HandSolder" V 7830 5600 50  0001 C CNN
F 3 "~" H 7900 5600 50  0001 C CNN
	1    7900 5600
	0    1    1    0   
$EndComp
$Comp
L power:GND #PWR0123
U 1 1
P 8350 5800
F 0 "#PWR0123" H 8350 5550 50  0001 C CNN
F 1 "GND" H 8355 5627 50  0000 C CNN
F 2 "" H 8350 5800 50  0001 C CNN
F 3 "" H 8350 5800 50  0001 C CNN
	1    8350 5800
	1    0    0    -1  
$EndComp
Wire Wire Line
	8350 5400 8350 5200
Wire Wire Line
	8350 5200 9600 5200
Wire Wire Line
	9900 5200 10300 5200
Wire Wire Line
	6700 4800 7750 4800
Wire Wire Line
	7750 4800 7750 5600
Wire Wire Line
	6700 5300 6700 5400
Connection ~ 6700 5300
$Comp
L power:GND #PWR0124
U 1 1
P 900 5850
F 0 "#PWR0124" H 900 5600 50  0001 C CNN
F 1 "GND" H 905 5677 50  0000 C CNN
F 2 "" H 900 5850 50  0001 C CNN
F 3 "" H 900 5850 50  0001 C CNN
	1    900  5850
	1    0    0    -1  
$EndComp
$Comp
L badge:switch U1
U 1 1
P 900 4600
F 0 "U1" H 612 4515 50  0000 R CNN
F 1 "switch" H 612 4424 50  0000 R CNN
F 2 "badge:switch" H 900 4600 50  0001 C CNN
F 3 "" H 900 4600 50  0001 C CNN
	1    900  4600
	-1   0    0    -1  
$EndComp
$Comp
L Regulator_Linear:LM1117-3.3 U2
U 1 1
P 1700 5000
F 0 "U2" H 1700 5242 50  0000 C CNN
F 1 "LM1117-3.3" H 1700 5151 50  0000 C CNN
F 2 "Package_TO_SOT_SMD:SOT-223-3_TabPin2" H 1700 5000 50  0001 C CNN
F 3 "http://www.ti.com/lit/ds/symlink/lm1117.pdf" H 1700 5000 50  0001 C CNN
	1    1700 5000
	1    0    0    -1  
$EndComp
$Comp
L power:GND #PWR0125
U 1 1
P 1700 5300
F 0 "#PWR0125" H 1700 5050 50  0001 C CNN
F 1 "GND" H 1705 5127 50  0000 C CNN
F 2 "" H 1700 5300 50  0001 C CNN
F 3 "" H 1700 5300 50  0001 C CNN
	1    1700 5300
	1    0    0    -1  
$EndComp
Wire Wire Line
	1400 5000 1000 5000
Wire Wire Line
	1000 5000 1000 4900
$Comp
L power:+3V3 #PWR0126
U 1 1
P 2000 5000
F 0 "#PWR0126" H 2000 4850 50  0001 C CNN
F 1 "+3V3" V 2015 5128 50  0000 L CNN
F 2 "" H 2000 5000 50  0001 C CNN
F 3 "" H 2000 5000 50  0001 C CNN
	1    2000 5000
	0    1    1    0   
$EndComp
$Comp
L Device:C C1
U 1 1
P 7400 3300
F 0 "C1" H 7515 3346 50  0000 L CNN
F 1 "10u" H 7515 3255 50  0000 L CNN
F 2 "Capacitor_SMD:C_1210_3225Metric_Pad1.42x2.65mm_HandSolder" H 7438 3150 50  0001 C CNN
F 3 "~" H 7400 3300 50  0001 C CNN
	1    7400 3300
	1    0    0    -1  
$EndComp
$Comp
L Device:C C2
U 1 1
P 7800 3300
F 0 "C2" H 7915 3346 50  0000 L CNN
F 1 "100n" H 7915 3255 50  0000 L CNN
F 2 "Capacitor_SMD:C_1206_3216Metric_Pad1.42x1.75mm_HandSolder" H 7838 3150 50  0001 C CNN
F 3 "~" H 7800 3300 50  0001 C CNN
	1    7800 3300
	1    0    0    -1  
$EndComp
$Comp
L power:+3V3 #PWR0127
U 1 1
P 7400 3150
F 0 "#PWR0127" H 7400 3000 50  0001 C CNN
F 1 "+3V3" H 7415 3323 50  0000 C CNN
F 2 "" H 7400 3150 50  0001 C CNN
F 3 "" H 7400 3150 50  0001 C CNN
	1    7400 3150
	1    0    0    -1  
$EndComp
$Comp
L power:+3V3 #PWR0128
U 1 1
P 7800 3150
F 0 "#PWR0128" H 7800 3000 50  0001 C CNN
F 1 "+3V3" H 7815 3323 50  0000 C CNN
F 2 "" H 7800 3150 50  0001 C CNN
F 3 "" H 7800 3150 50  0001 C CNN
	1    7800 3150
	1    0    0    -1  
$EndComp
$Comp
L power:GND #PWR0129
U 1 1
P 7400 3450
F 0 "#PWR0129" H 7400 3200 50  0001 C CNN
F 1 "GND" H 7405 3277 50  0000 C CNN
F 2 "" H 7400 3450 50  0001 C CNN
F 3 "" H 7400 3450 50  0001 C CNN
	1    7400 3450
	1    0    0    -1  
$EndComp
$Comp
L power:GND #PWR0130
U 1 1
P 7800 3450
F 0 "#PWR0130" H 7800 3200 50  0001 C CNN
F 1 "GND" H 7805 3277 50  0000 C CNN
F 2 "" H 7800 3450 50  0001 C CNN
F 3 "" H 7800 3450 50  0001 C CNN
	1    7800 3450
	1    0    0    -1  
$EndComp
$Comp
L badge:ftdi j1
U 1 1
P 850 3300
F 0 "j1" H 906 3775 50  0000 C CNN
F 1 "ftdi" H 906 3684 50  0000 C CNN
F 2 "badge:dcon" H 850 3300 50  0001 C CNN
F 3 "" H 850 3300 50  0001 C CNN
	1    850  3300
	1    0    0    -1  
$EndComp
Wire Wire Line
	1050 3150 1400 3150
Wire Wire Line
	1050 3550 1450 3550
$Comp
L power:GND #PWR0131
U 1 1
P 1050 3050
F 0 "#PWR0131" H 1050 2800 50  0001 C CNN
F 1 "GND" V 1055 2922 50  0000 R CNN
F 2 "" H 1050 3050 50  0001 C CNN
F 3 "" H 1050 3050 50  0001 C CNN
	1    1050 3050
	0    -1   -1   0   
$EndComp
$Comp
L power:+3V3 #PWR0132
U 1 1
P 1050 3250
F 0 "#PWR0132" H 1050 3100 50  0001 C CNN
F 1 "+3V3" V 1065 3378 50  0000 L CNN
F 2 "" H 1050 3250 50  0001 C CNN
F 3 "" H 1050 3250 50  0001 C CNN
	1    1050 3250
	0    1    1    0   
$EndComp
Wire Wire Line
	1050 3350 1450 3350
Wire Wire Line
	1450 3350 1450 2750
Wire Wire Line
	1450 2750 6950 2750
Wire Wire Line
	6950 2750 6950 4000
Wire Wire Line
	6950 4000 6700 4000
Wire Wire Line
	6700 3900 6900 3900
Wire Wire Line
	6900 3900 6900 2800
Wire Wire Line
	6900 2800 1500 2800
Wire Wire Line
	1500 2800 1500 3450
Wire Wire Line
	1500 3450 1050 3450
$Comp
L Device:C C3
U 1 1
P 8200 3300
F 0 "C3" H 8315 3346 50  0000 L CNN
F 1 "10u" H 8315 3255 50  0000 L CNN
F 2 "LED_SMD:LED_1210_3225Metric_Pad1.42x2.65mm_HandSolder" H 8238 3150 50  0001 C CNN
F 3 "~" H 8200 3300 50  0001 C CNN
	1    8200 3300
	1    0    0    -1  
$EndComp
$Comp
L Device:C C4
U 1 1
P 8600 3300
F 0 "C4" H 8715 3346 50  0000 L CNN
F 1 "100n" H 8715 3255 50  0000 L CNN
F 2 "Capacitor_SMD:C_1206_3216Metric_Pad1.42x1.75mm_HandSolder" H 8638 3150 50  0001 C CNN
F 3 "~" H 8600 3300 50  0001 C CNN
	1    8600 3300
	1    0    0    -1  
$EndComp
$Comp
L power:+3V3 #PWR0133
U 1 1
P 8200 3150
F 0 "#PWR0133" H 8200 3000 50  0001 C CNN
F 1 "+3V3" H 8215 3323 50  0000 C CNN
F 2 "" H 8200 3150 50  0001 C CNN
F 3 "" H 8200 3150 50  0001 C CNN
	1    8200 3150
	1    0    0    -1  
$EndComp
$Comp
L power:+3V3 #PWR0134
U 1 1
P 8600 3150
F 0 "#PWR0134" H 8600 3000 50  0001 C CNN
F 1 "+3V3" H 8615 3323 50  0000 C CNN
F 2 "" H 8600 3150 50  0001 C CNN
F 3 "" H 8600 3150 50  0001 C CNN
	1    8600 3150
	1    0    0    -1  
$EndComp
$Comp
L power:GND #PWR0135
U 1 1
P 8200 3450
F 0 "#PWR0135" H 8200 3200 50  0001 C CNN
F 1 "GND" H 8205 3277 50  0000 C CNN
F 2 "" H 8200 3450 50  0001 C CNN
F 3 "" H 8200 3450 50  0001 C CNN
	1    8200 3450
	1    0    0    -1  
$EndComp
$Comp
L power:GND #PWR0136
U 1 1
P 8600 3450
F 0 "#PWR0136" H 8600 3200 50  0001 C CNN
F 1 "GND" H 8605 3277 50  0000 C CNN
F 2 "" H 8600 3450 50  0001 C CNN
F 3 "" H 8600 3450 50  0001 C CNN
	1    8600 3450
	1    0    0    -1  
$EndComp
NoConn ~ 5350 4900
NoConn ~ 6700 5100
NoConn ~ 6700 5200
NoConn ~ 2950 4100
$Comp
L power:GND #PWR0137
U 1 1
P 1100 4900
F 0 "#PWR0137" H 1100 4650 50  0001 C CNN
F 1 "GND" V 1105 4772 50  0000 R CNN
F 2 "" H 1100 4900 50  0001 C CNN
F 3 "" H 1100 4900 50  0001 C CNN
	1    1100 4900
	0    -1   -1   0   
$EndComp
$Comp
L power:GND #PWR0138
U 1 1
P 700 4900
F 0 "#PWR0138" H 700 4650 50  0001 C CNN
F 1 "GND" V 705 4772 50  0000 R CNN
F 2 "" H 700 4900 50  0001 C CNN
F 3 "" H 700 4900 50  0001 C CNN
	1    700  4900
	0    1    1    0   
$EndComp
$Comp
L badge:li-ion B1
U 1 1
P 900 5450
F 0 "B1" V 854 5628 50  0000 L CNN
F 1 "li-ion" V 945 5628 50  0000 L CNN
F 2 "badge:powconn" H 900 5400 50  0001 C CNN
F 3 "" H 900 5400 50  0001 C CNN
	1    900  5450
	0    1    1    0   
$EndComp
Wire Wire Line
	900  4900 900  5050
Wire Wire Line
	3050 5100 3050 5150
Wire Wire Line
	3050 5150 3400 5150
Wire Wire Line
	3400 5150 3400 5100
Connection ~ 3050 5150
Wire Wire Line
	3050 5150 3050 5250
Wire Wire Line
	3950 4600 3550 4600
Connection ~ 3950 4600
Wire Wire Line
	5100 4800 5350 4800
Wire Wire Line
	5250 4700 5250 7200
Wire Wire Line
	5250 7200 5000 7200
Wire Wire Line
	5150 4300 5350 4300
Wire Wire Line
	5350 4700 5250 4700
Wire Wire Line
	5000 4800 5000 4400
Wire Wire Line
	5000 4400 5350 4400
Wire Wire Line
	4700 4800 4400 4800
Wire Wire Line
	4400 4800 4400 5400
Wire Wire Line
	5050 5200 5050 6500
Wire Wire Line
	5050 6500 6800 6500
Wire Wire Line
	6800 6500 6800 3800
Wire Wire Line
	5150 6800 5150 4300
Wire Wire Line
	5100 6000 5100 6450
Wire Wire Line
	5100 6450 6750 6450
Wire Wire Line
	6750 6450 6750 4100
Wire Wire Line
	4550 4100 4050 4100
Wire Wire Line
	4050 4100 4050 3900
Connection ~ 4550 4100
Wire Wire Line
	3850 4100 3850 3950
Wire Wire Line
	3850 3950 4150 3950
Wire Wire Line
	4150 3950 4150 3900
Connection ~ 4150 3900
Wire Wire Line
	8650 4700 8600 4700
Wire Wire Line
	8600 4700 8600 5100
Wire Wire Line
	8600 5100 8750 5100
Connection ~ 8650 4700
Wire Wire Line
	8650 4700 8650 4800
Connection ~ 8750 5100
Wire Wire Line
	8750 5100 8750 6000
Wire Wire Line
	9200 4700 9350 4700
Wire Wire Line
	9350 4700 9350 5100
Wire Wire Line
	9350 5100 9200 5100
Connection ~ 9200 4700
Wire Wire Line
	9200 4700 9200 4800
Connection ~ 9200 5100
Wire Wire Line
	1400 3150 1400 3000
Wire Wire Line
	3450 3900 4050 3900
Wire Wire Line
	3450 4000 4350 4000
Wire Wire Line
	3450 4100 3850 4100
Wire Wire Line
	2850 4200 4750 4200
Connection ~ 4750 4200
Wire Wire Line
	3550 3850 3550 4300
$Comp
L power:+3.3V #PWR0115
U 1 1
P 3550 3550
F 0 "#PWR0115" H 3550 3400 50  0001 C CNN
F 1 "+3.3V" H 3565 3723 50  0000 C CNN
F 2 "" H 3550 3550 50  0001 C CNN
F 3 "" H 3550 3550 50  0001 C CNN
	1    3550 3550
	1    0    0    -1  
$EndComp
Wire Wire Line
	3550 4300 1450 4300
Wire Wire Line
	1450 4300 1450 3550
Connection ~ 3550 4300
$EndSCHEMATC
